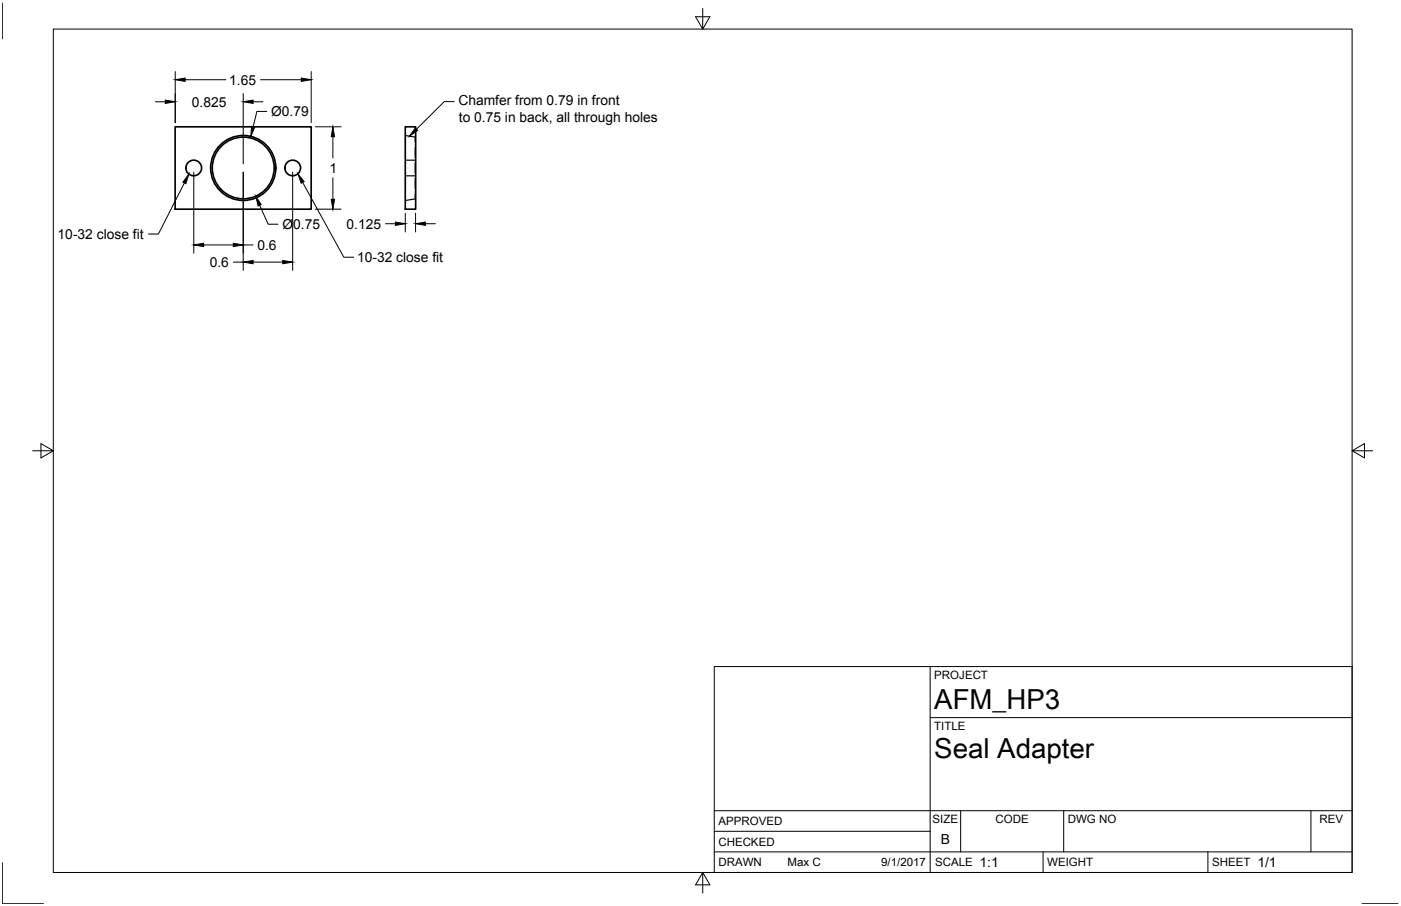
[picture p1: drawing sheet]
<svg xmlns="http://www.w3.org/2000/svg" width="432mm" height="279mm" viewBox="0 0 432 279" stroke-linecap="round" stroke-linejoin="round" font-family="sans-serif">
<!-- layer: Visible -->
<g fill="none" stroke="#000" stroke-width=".51">
<path d="M54 39.1h41.9v25.4h-41.9zM124.9 39.1h3.2v25.4h-3.2z"/>
<circle cx="59.7" cy="51.8" r="2.41"/>
<circle cx="75" cy="51.8" r="9.5"/>
<circle cx="75" cy="51.8" r="10"/>
<circle cx="90.2" cy="51.8" r="2.41"/>
</g>
<!-- layer: Hidden -->
<path d="M124.9 41.8l3.1 .5M124.9 54.2h3.2M124.9 49.4h3.2M128 42.3v1.6M128 45.5v3.1M128 50.2v3.2M128 55v3.2M128 59.7v1.6M128 42.3h.1M128 61.3l-3.1 .5M128 61.3h.1" fill="none" stroke="#000" stroke-width=".36"/>
<!-- layer: Border -->
<path d="M.7 .9v11.1M16.4 9h400.3v260.1h-400.3zM216.6 2.6v6.4l-2.2-3.8h4.4l-2.2 3.8M10.1 139h6.3l-3.8-2.2v4.4l3.8-2.2M416.7 139l3.8 2.2v-4.4l-3.8 2.2h6.4M.7 266v12.7h12.7M216.6 269.1l2.2 3.8h-4.4l2.2-3.8v6.3M419.8 278.7h11.1" fill="none" stroke="#000" stroke-width=".31"/>
<!-- layer: Titleblock -->
<path d="M220.1 205.6h196.6v63.5h-196.6zM286.7 205.6v63.5M286.7 221.3h130M220.1 256.4h66.6M220.1 250h196.6M296.1 250v12.7M327.8 250v12.7M404 250v12.7M220.1 262.7h196.6M321.5 262.7v6.4M372.3 262.7v6.4" fill="none" stroke="#000" stroke-width=".31"/>
<!-- layer: Annotations -->
<path d="M58.2 53.7l-.9 2.9-.9-.4zM91.8 53.6l1.9 2.4-.9 .5zM128 39.5l.7 .7-2.5 1.8z" fill="#000" stroke="#000" stroke-width=".31"/>
<path d="M140 31.3h-3.1l-8.5 8.5M56.8 56.4l-8 15.8h-3M93.3 56.3l12.7 23h3" fill="none" stroke="#000" stroke-width=".31"/>
<!-- layer: Dimensions -->
<g fill="none" stroke="#000" stroke-width=".31">
<path d="M47.9 31.4h3.1M54 22v15.8M57.1 24.6h12.5M75 28.8v21.7M78 31.4h3.1M80.3 24.6h12.6M82.2 34.4h-3l-1.2 4.7M95.9 22v15.8M97.2 39.1h7.9M59.7 53.1v25M75 53.1v30.3M90.2 53.1v30.3"/>
<path d="M102.6 42.2v6.5M102.6 54.9v6.6M62.8 75.5h9.1M75 75.5h3M80 63.3l2.6 5.8h3.1M97.2 64.5h7.9M118.8 69h3.1M124.9 65.8v5.7M128.1 65.8v5.7M131.1 69h3.1M71.9 80.8h3.1M78 80.8h9.2"/>
</g>
<g fill="#000" stroke="#000" stroke-width=".31">
<path d="M51 30.9l3 .5-3 .5zM54 24.6l3.1-.5v1zM77.5 39l1 .2-1.2 2.9zM75 31.4l3-.5v1zM92.9 24.1l3 .5-3 .5zM102.6 39.1l.5 3.1h-1zM59.7 75.5l3.1-.5v1zM71.9 75l3.1 .5-3.1 .5zM78.8 60.5l1.7 2.6-.9 .4zM102.1 61.5h1l-.5 3zM121.9 68.5l3 .5-3 .5zM128.1 69l3-.5v1z"/>
<path d="M75 80.8l3-.5v1zM87.2 80.3l3 .5-3 .5z"/>
</g>
<g font-size="8.5">
<text x="288" y="218.8">AFM_HP3</text>
<text x="288" y="233.8">Seal Adapter</text>
</g>
<g font-size="4.3">
<text x="70.7" y="26.1">1.65</text>
<text x="59.1" y="32.9">0.825</text>
<text x="83.6" y="35.8">Ø0.79</text>
<text x="141.3" y="32.5">Chamfer from 0.79 in front</text>
<text x="141.4" y="37.6">to 0.75 in back, all through holes</text>
<text x="101.6" y="53.3">1</text>
<text x="87" y="70.6">Ø0.75</text>
<text x="106.8" y="70.5">0.125</text>
<text x="17.8" y="73.7">10-32 close fit</text>
<text x="79.3" y="77">0.6</text>
<text x="64.7" y="82.3">0.6</text>
<text x="110.1" y="80.9">10-32 close fit</text>
<text x="290" y="260.3">B</text>
<text x="301.9" y="267.4">1:1</text>
<text x="387.5" y="267.4">1/1</text>
</g>
<g font-size="3.5">
<text x="288" y="209.4">PROJECT</text>
<text x="288" y="225.1">TITLE</text>
<text x="221.4" y="254.5">APPROVED</text>
<text x="287.5" y="253.8">SIZE</text>
<text x="306.8" y="253.8">CODE</text>
<text x="329.1" y="253.8">DWG NO</text>
<text x="406.7" y="253.8">REV</text>
<text x="221.4" y="260.8">CHECKED</text>
<text x="221.4" y="267.2">DRAWN</text>
<text x="242.7" y="267.2">Max C</text>
<text x="271.6" y="267.2">9/1/2017</text>
<text x="288.2" y="267.2">SCALE</text>
<text x="322.8" y="267.2">WEIGHT</text>
<text x="373.6" y="267.2">SHEET</text>
</g>
</svg>
